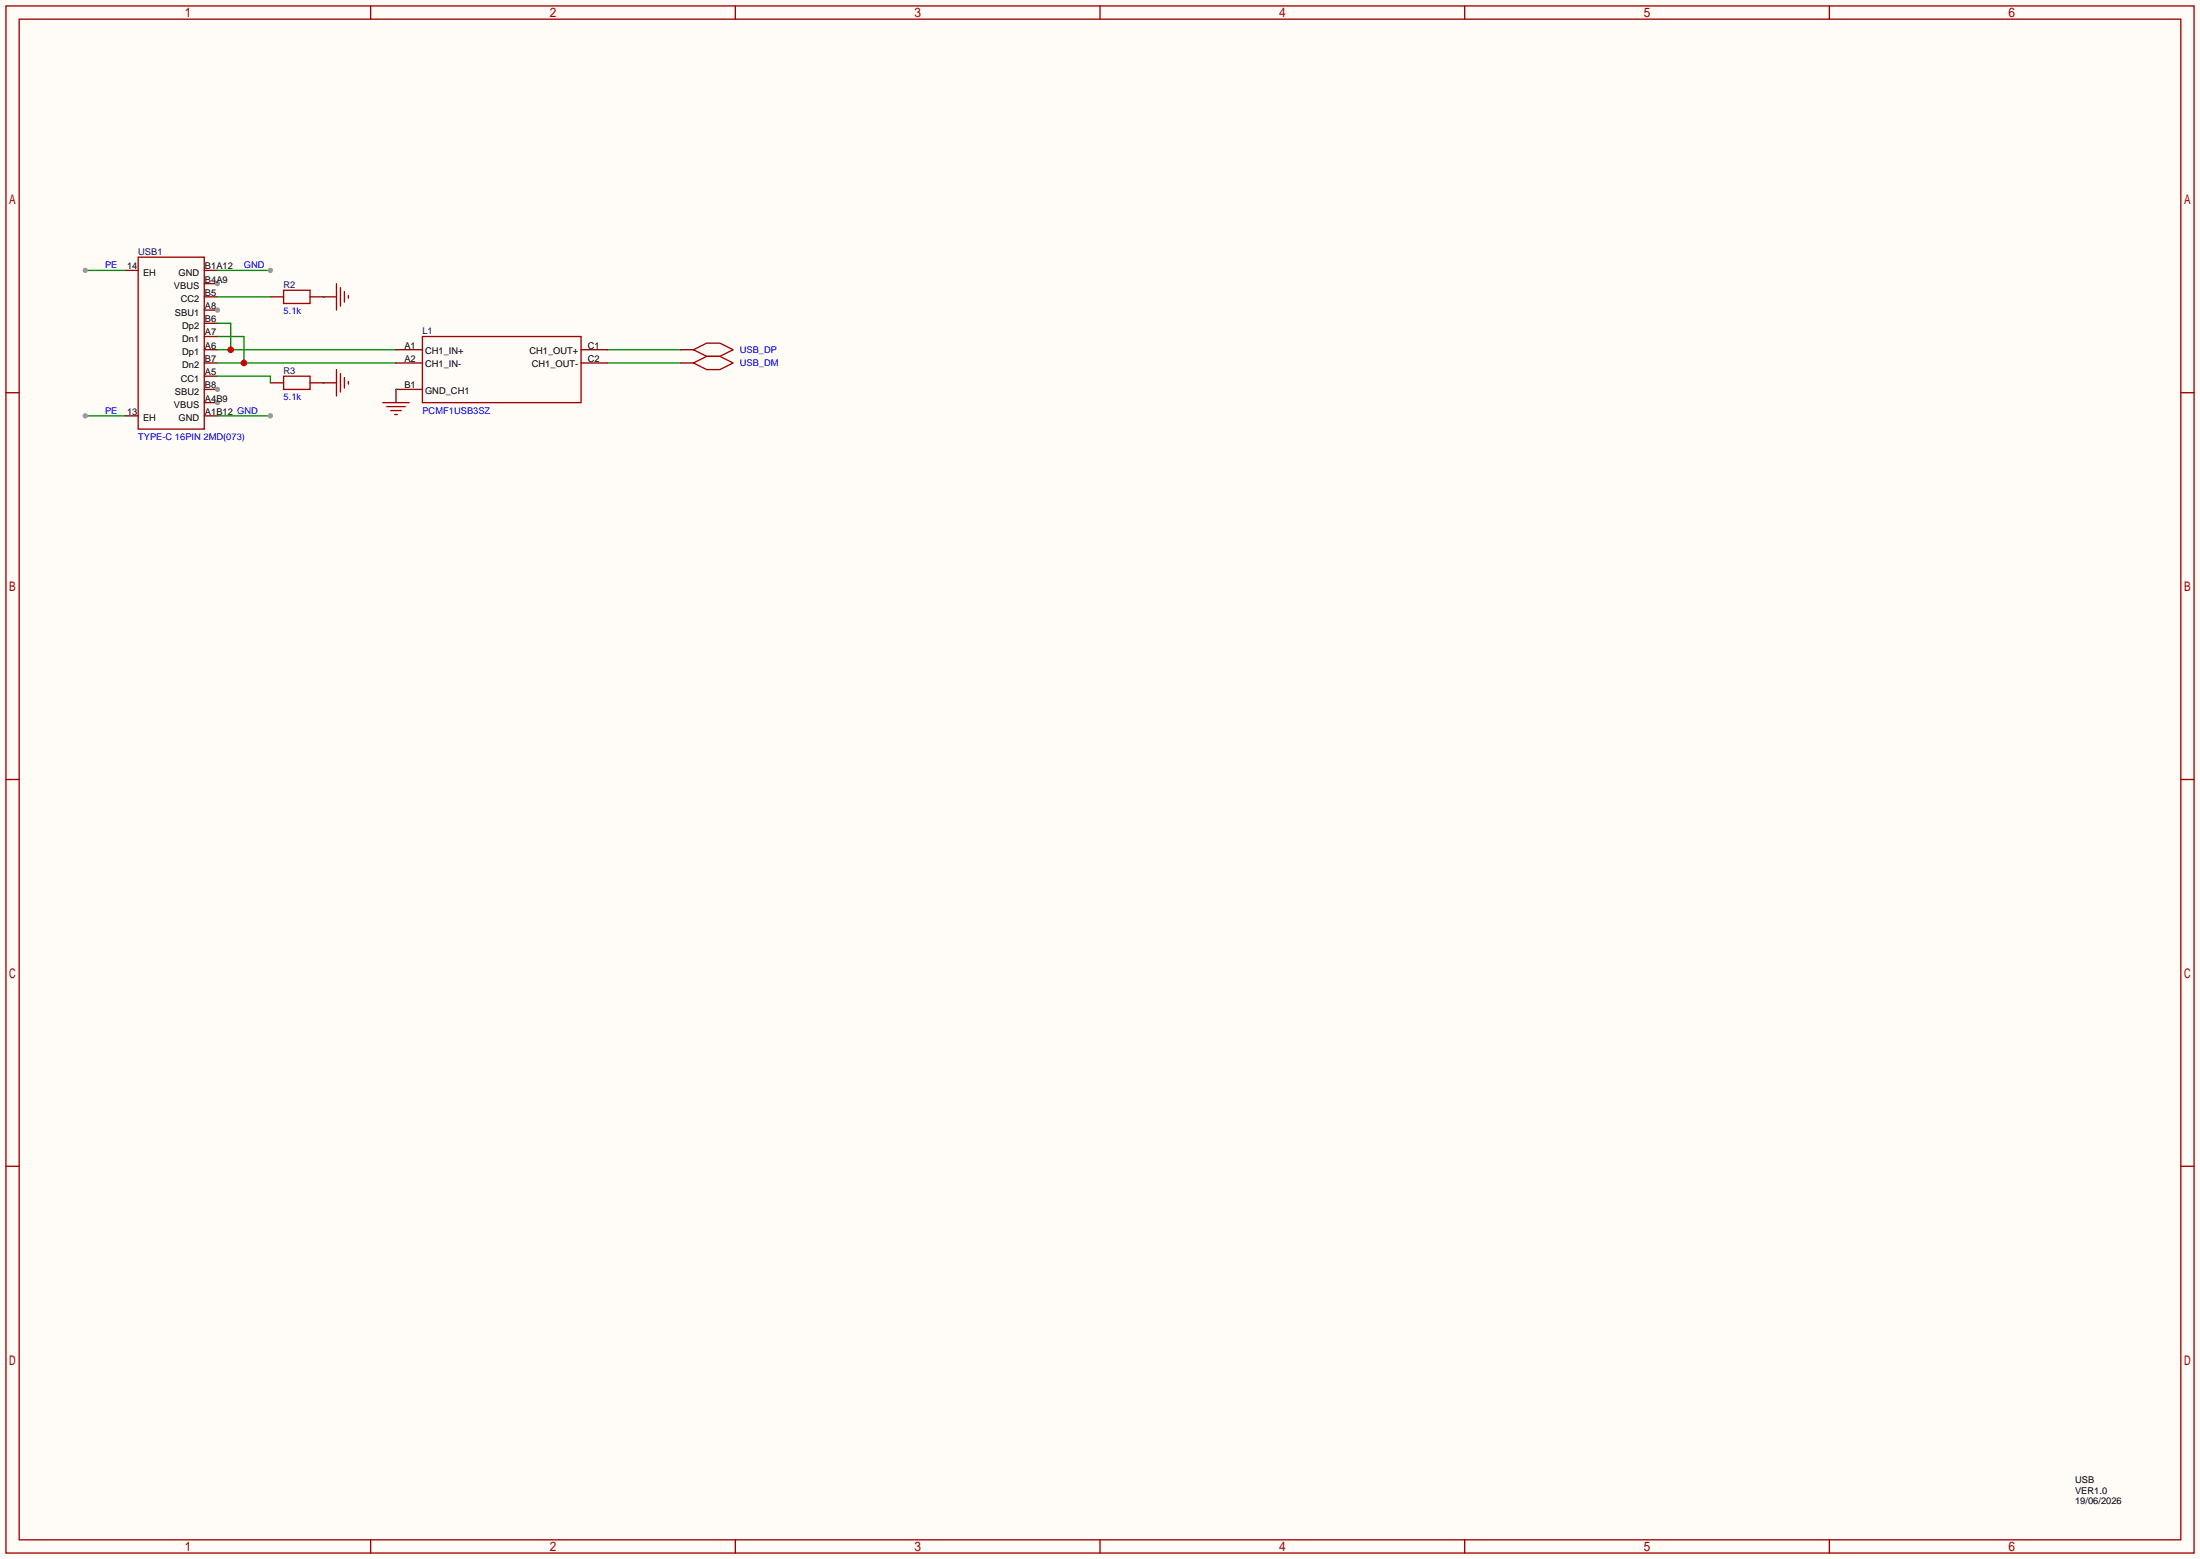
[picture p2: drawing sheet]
<svg xmlns="http://www.w3.org/2000/svg" width="423mm" height="299mm" viewBox="0 0 423 299" stroke-linecap="round" stroke-linejoin="round" font-family="sans-serif">
<path d="M0 0h422.7v299.5h-422.7z" fill="#fffcf7"/>
<g fill="none" stroke="#a10000" stroke-width=".25">
<path d="M1.1 1.1h420.4v297.2h-420.4zM3.7 3.7h415.3v292.1h-415.3zM71.2 1.1v2.6M141.3 1.1v2.6M211.3 1.1v2.6M281.4 1.1v2.6M351.5 1.1v2.6M26.5 49.4h12.7v33h-12.7zM1.1 75.4h2.6M419 75.4h2.5M1.1 149.7h2.6M419 149.7h2.5"/>
<path d="M1.1 224h2.6M419 224h2.5M71.2 295.8v2.5M141.3 295.8v2.5M211.3 295.8v2.5M281.4 295.8v2.5M351.5 295.8v2.5"/>
</g>
<path d="M39.2 79.9h2.6M39.2 77.3h2.6" fill="none" stroke="#870000" stroke-width=".25"/>
<circle cx="41.8" cy="77.3" r=".51" fill="#999"/>
<path d="M39.2 74.8h2.6" fill="none" stroke="#870000" stroke-width=".25"/>
<circle cx="41.8" cy="74.8" r=".51" fill="#999"/>
<path d="M39.2 59.6h2.6M39.2 72.3h2.6M39.2 69.7h2.6M39.2 67.2h2.6M39.2 64.6h2.6M39.2 62.1h2.6" fill="none" stroke="#870000" stroke-width=".25"/>
<circle cx="41.8" cy="59.6" r=".51" fill="#999"/>
<path d="M39.2 57h2.6M39.2 54.5h2.6" fill="none" stroke="#870000" stroke-width=".25"/>
<circle cx="41.8" cy="54.5" r=".51" fill="#999"/>
<path d="M24 51.9h2.5M39.2 51.9h2.6M51.9 57h2.6M59.6 57h5M24 79.9h2.5M51.9 73.5h2.6M59.6 73.5h5" fill="none" stroke="#870000" stroke-width=".25"/>
<path d="M54.5 55.8h5.1v2.5h-5.1zM64.6 54.5v5.1M65.4 55.2v3.6M66.2 56v2M66.9 56.8v.5M54.5 72.3h5.1v2.5h-5.1zM64.6 71v5.1M65.4 71.8v3.5M66.2 72.5v2M66.9 73.3v.5" fill="none" stroke="#a10000" stroke-width=".25"/>
<path d="M41.8 57h10.1M62.1 57h.1M41.8 72.3h10.1v1.2M41.8 67.2h34.3M41.8 62.1h2.5v5.1M62.1 73.5h.1" fill="none" stroke="#008700" stroke-width=".25"/>
<circle cx="44.3" cy="67.2" r=".63" fill="#c00"/>
<path d="M41.8 64.6h5.1v5.1M41.8 69.7h34.3M116.7 67.2h14" fill="none" stroke="#008700" stroke-width=".25"/>
<circle cx="46.9" cy="69.7" r=".63" fill="#c00"/>
<path d="M41.8 51.9h10.1M116.7 69.7h14" fill="none" stroke="#008700" stroke-width=".25"/>
<path d="M130.7 67.2h2.5M130.7 69.7h2.5" fill="none" stroke="#870000" stroke-width=".25"/>
<path d="M133.2 67.2l2.6-1.3h2.5l2.5 1.3-2.5 1.3h-2.5zM133.2 69.7l2.6-1.2h2.5l2.5 1.2-2.5 1.3h-2.5z" fill="none" stroke="#a10000" stroke-width=".25"/>
<circle cx="51.9" cy="51.9" r=".51" fill="#999"/>
<path d="M41.8 79.9h10.1" fill="none" stroke="#008700" stroke-width=".25"/>
<circle cx="51.9" cy="79.9" r=".51" fill="#999"/>
<path d="M16.4 51.9h7.6" fill="none" stroke="#008700" stroke-width=".25"/>
<circle cx="16.4" cy="51.9" r=".51" fill="#999"/>
<path d="M16.4 79.9h7.6" fill="none" stroke="#008700" stroke-width=".25"/>
<circle cx="16.4" cy="79.9" r=".51" fill="#999"/>
<path d="M76.1 67.2h5.1M76.1 69.7h5.1M81.2 74.8h-5.1v2.5M111.6 67.2h5.1M111.6 69.7h5.1" fill="none" stroke="#870000" stroke-width=".25"/>
<path d="M73.5 77.3h5.1M74.3 78.1h3.6M75.1 78.9h2M75.8 79.6h.5M81.2 64.6h30.4v12.7h-30.4z" fill="none" stroke="#a10000" stroke-width=".25"/>
<path d="M76.1 74.8h.1" fill="none" stroke="#008700" stroke-width=".25"/>
<g font-size="1.8" fill="#00f">
<text x="20.2" y="51.5">PE</text>
<text x="46.9" y="51.5">GND</text>
<text x="54.5" y="60.4">5.1k</text>
<text x="142.1" y="67.8">USB_DP</text>
<text x="142.1" y="70.3">USB_DM</text>
<text x="54.5" y="76.9">5.1k</text>
<text x="20.2" y="79.4">PE</text>
<text x="81.2" y="79.4">PCMF1USB3SZ</text>
<text x="26.5" y="84.5">TYPE-C 16PIN 2MD(073)</text>
</g>
<g font-size="1.8">
<text x="24.4" y="51.7">14</text>
<text x="27.5" y="53">EH</text>
<text x="34.3" y="53">GND</text>
<text x="39.4" y="51.7">B1A12</text>
<text x="33.4" y="55.5">VBUS</text>
<text x="34.7" y="58.1">CC2</text>
<text x="39.4" y="59.3">A8</text>
<text x="39.4" y="56.8">B5</text>
<text x="39.4" y="54.3">B4A9</text>
<text x="33.6" y="60.6">SBU1</text>
<text x="35" y="65.7">Dn1</text>
<text x="35" y="63.2">Dp2</text>
<text x="39.4" y="64.4">A7</text>
<text x="39.4" y="61.9">B6</text>
<text x="35" y="70.8">Dn2</text>
<text x="35" y="68.2">Dp1</text>
<text x="39.4" y="69.5">B7</text>
<text x="39.4" y="67">A6</text>
<text x="77.7" y="67">A1</text>
<text x="77.7" y="69.5">A2</text>
<text x="81.7" y="68">CH1_IN+</text>
<text x="81.7" y="70.5">CH1_IN-</text>
<text x="101.7" y="68">CH1_OUT+</text>
<text x="102.2" y="70.5">CH1_OUT-</text>
<text x="112.9" y="67">C1</text>
<text x="112.9" y="69.5">C2</text>
<text x="33.6" y="75.9">SBU2</text>
<text x="34.7" y="73.3">CC1</text>
<text x="39.4" y="77.1">A4B9</text>
<text x="39.4" y="74.6">B8</text>
<text x="39.4" y="72">A5</text>
<text x="77.7" y="74.6">B1</text>
<text x="81.7" y="75.6">GND_CH1</text>
<text x="24.4" y="79.7">13</text>
<text x="27.5" y="80.9">EH</text>
<text x="33.4" y="78.4">VBUS</text>
<text x="34.3" y="80.9">GND</text>
<text x="39.4" y="79.7">A1B12 GND</text>
<text x="398.7" y="284.9">USB</text>
<text x="398.7" y="287">VER1.0</text>
<text x="398.7" y="289">19/06/2026</text>
</g>
<g font-size="1.8" fill="#000080">
<text x="26.5" y="49">USB1</text>
<text x="54.5" y="55.3">R2</text>
<text x="81.2" y="64.2">L1</text>
<text x="54.5" y="71.8">R3</text>
</g>
</svg>
